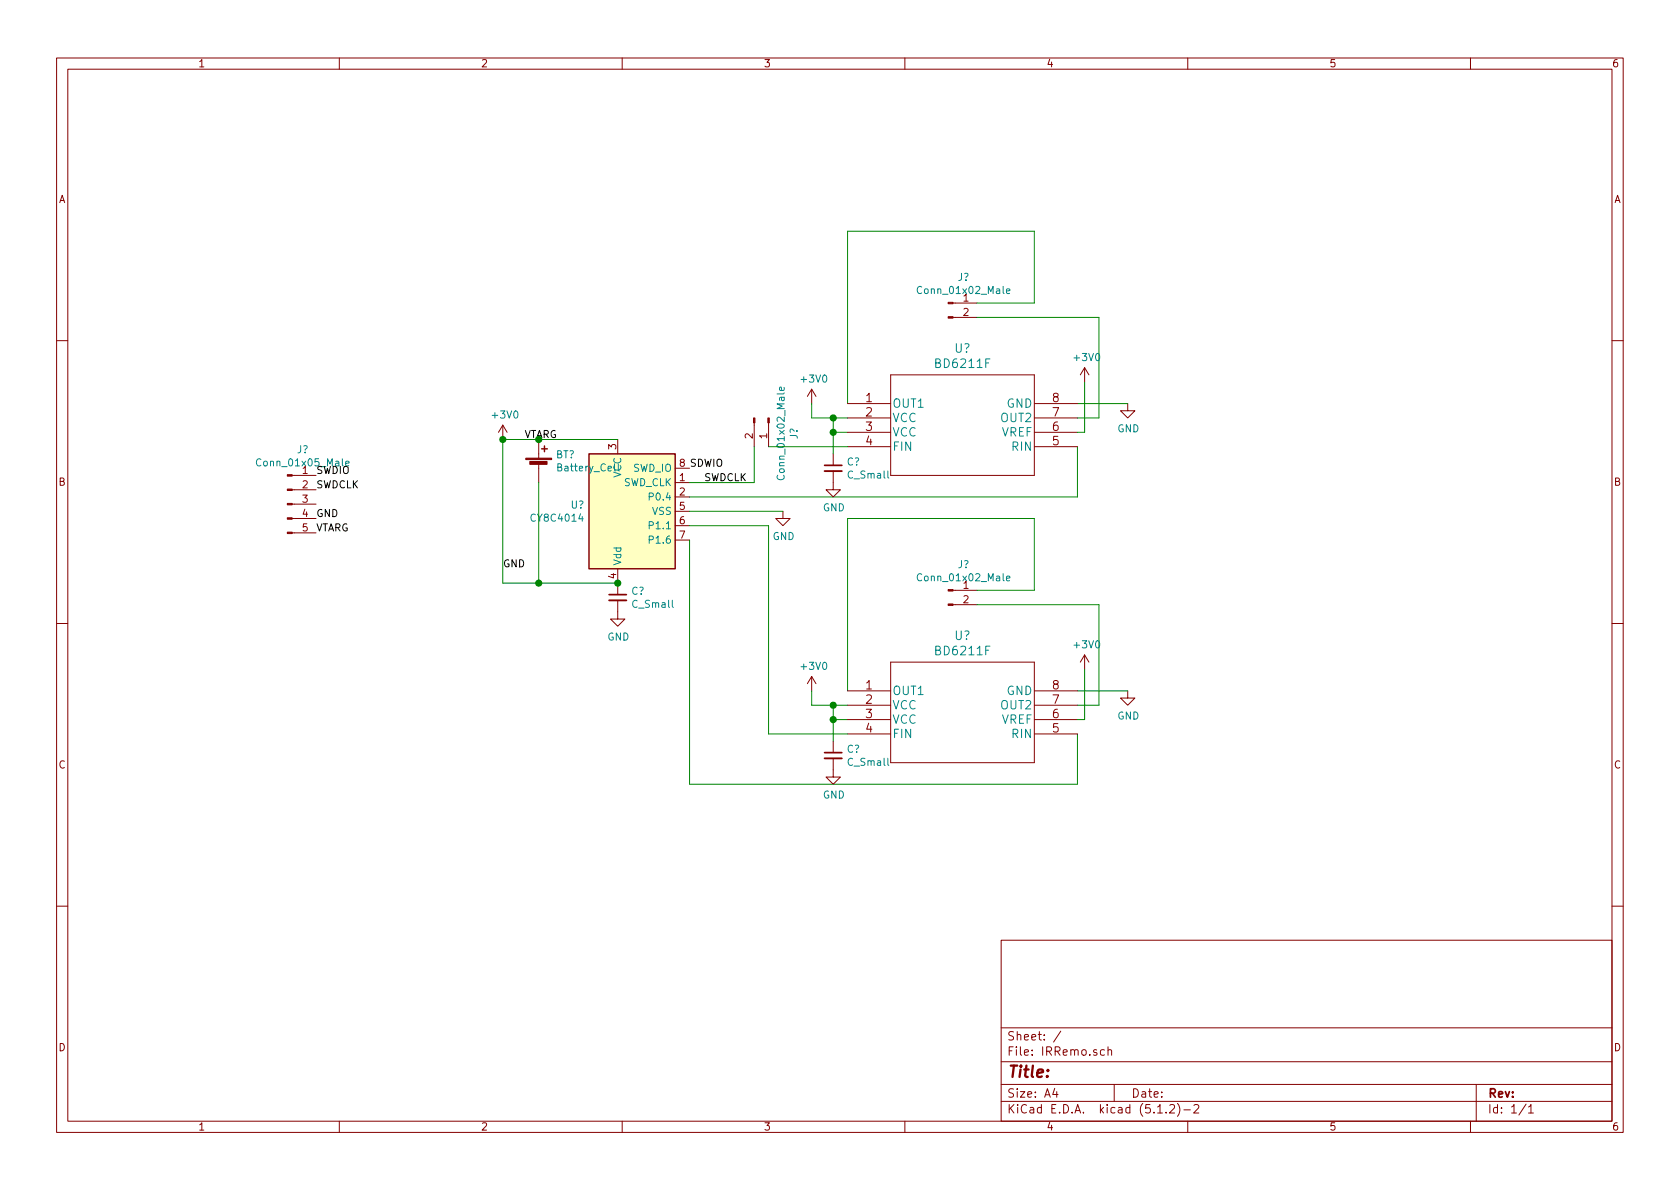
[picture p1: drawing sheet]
<svg xmlns="http://www.w3.org/2000/svg" width="297mm" height="210mm" viewBox="0 0 297 210" stroke-linecap="round" stroke-linejoin="round" font-family="sans-serif">
<g fill="none" stroke="#840000" stroke-width=".18">
<path d="M10 10.3h277v189.9h-277zM12 12.2h273v186.1h-273zM60 10.3v1.9M110 10.3v1.9M160 10.3v1.9M210 10.3v1.9M260 10.3v1.9M168.5 56.1h4.2M168.5 53.6h4.2M10 60.2h2M88.9 75.2l-.8 1.2M88.9 75.2v2.5"/>
<path d="M88.9 75.2l.8 1.2M95.2 77.7v3.3M109.2 77.7v2.6M133.3 74.8v4.2M135.9 74.8v4.2M143.5 68.8l-.8 1.3M143.5 68.8v2.6M143.5 68.8l.8 1.3M149.9 71.4h7.6M149.9 73.9h7.6M149.9 76.4h7.6M149.9 79h7.6"/>
<path d="M157.5 66.3h25.4v17.8h-25.4zM182.9 71.4h7.6M182.9 73.9h7.6M182.9 76.4h7.6M182.9 79h7.6M191.8 65l-.8 1.3M191.8 65v2.6M191.8 65l.7 1.3M199.4 71.4v1.2h1.3l-1.3 1.3-1.3-1.3h1.3M285 60.2h2M51.7 84.1h4.2M51.7 94.2h4.2"/>
<path d="M51.7 91.7h4.2M51.7 89.1h4.2M51.7 86.6h4.2M95.2 82v3.3M119.4 85.3h2.5M119.4 87.9h2.5M119.4 90.4h2.5M119.4 93h2.5M119.4 95.5h2.5M119.4 82.8h2.5M138.4 90.4v1.3h1.3l-1.3 1.3-1.2-1.3h1.2M147.3 83.3v3.3h1.3l-1.3 1.3-1.3-1.3h1.3"/>
<path d="M147.3 80.3v2M10 110.3h2M109.2 106.2v3.3h1.3l-1.3 1.2-1.3-1.2h1.3M109.2 100.6v4.6M143.5 119.6v2.6M143.5 119.6l-.8 1.3M143.5 119.6l.8 1.3M157.5 117.1h25.4v17.8h-25.4zM168.5 106.9h4.2M168.5 104.4h4.2M191.8 115.8v2.6M191.8 115.8l-.8 1.3"/>
<path d="M191.8 115.8l.7 1.3M285 110.3h2M147.3 134.1v3.3h1.3l-1.3 1.3-1.3-1.3h1.3M147.3 131.1v2M149.9 122.2h7.6M149.9 124.7h7.6M149.9 127.2h7.6M149.9 129.8h7.6M182.9 122.2h7.6M182.9 124.7h7.6M182.9 127.2h7.6M182.9 129.8h7.6"/>
<path d="M199.4 122.2v1.2h1.3l-1.3 1.3-1.3-1.3h1.3M10 160.2h2M177 166.3h108v32h-108zM285 160.2h2M60 198.3v1.9M110 198.3v1.9M160 198.3v1.9M177 194.8h108M177 191.8h108M177 187.8h108M177 181.8h108M186.5 192.5l-.4 1h1"/>
<path d="M186.8 193v1M187.6 182.3l-1.3 2M195.3 185.7l-.5-.1-.2 .3v.6l.2 .1 .5-.1M195.9 185.7l.2-.1 .4 .1v.9M195.9 185.1v1.5M197 191.8v3M204.7 196.8h.8M206.2 196.7v.1M206.8 195.5l.2-.2h.4l.2 .2 .1 .3-.1 .2-.8 .8h.9M208.2 195.1a1.71 1.71 0 0 1 0 2.3M209.3 196.3h1.2M210 198.3v1.9"/>
<path d="M211.1 195.5l.2-.2h.4l.3 .5-1 1h1M260 198.3v1.9M261 191.8v6.5M269.8 195.2l-1.2 2M270.3 195.8l.4-.5v1.5M270.3 196.8h.8"/>
</g>
<path d="M104.1 80.3h15.3v20.3h-15.3z" fill="#ffffc2" stroke="#ffffc2" stroke-width=".18"/>
<path d="M95.8 79.4h1M96.3 78.9v1M104.1 80.3h15.3v20.3h-15.3z" fill="none" stroke="#840000" stroke-width=".25"/>
<g fill="#840000" stroke="#840000" stroke-width=".18">
<path d="M167.6 56h.9v.3h-.9z"/>
<path d="M167.6 53.5h.9v.2h-.9z"/>
<path d="M133.2 73.9h.3v.9h-.3z"/>
<path d="M135.8 73.9h.2v.9h-.2z"/>
<path d="M167.6 106.8h.9v.3h-.9z"/>
<path d="M167.6 104.3h.9v.2h-.9z"/>
<path d="M50.8 94.1h.9v.3h-.9z"/>
<path d="M50.8 91.6h.9v.2h-.9z"/>
<path d="M50.8 89h.9v.3h-.9z"/>
<path d="M50.8 86.5h.9v.2h-.9z"/>
<path d="M50.8 83.9h.9v.3h-.9z"/>
<path d="M93 81h4.5v.3h-4.5z"/>
<path d="M93.7 81.6h3v.5h-3z"/>
</g>
<path d="M178 51.5l.6-.1-.1-.3h-.4l-.1 .2v.6h.5M138.6 68.5l.1 .4-.2 .2-.6-.1v-.5l.2-.1 .1 .7M61.1 82l.6-.1v-.3h-.4l-.2 .1 .1 .6h.5M178 102.3l.6-.1-.1-.3h-.4l-.1 .2v.6h.5" fill="none" stroke="#008484" stroke-width=".18"/>
<g fill="none" stroke="#008400" stroke-width=".18">
<path d="M172.7 56.1h21.6v17.8h-3.8M172.7 53.6h10.2v-12.7h-33v30.5M109.2 77.7h-20.3v25.4h20.3M133.3 79v6.3h-11.4M135.9 79h14M143.5 71.4v2.5h6.4M147.3 73.9v6.4M147.3 76.4h2.6M190.5 79v8.9h-68.6M190.5 71.4h8.9M191.8 67.6v8.8h-1.3M95.2 85.3v17.8"/>
<path d="M121.9 90.4h16.5M121.9 95.5v43.2h68.6v-8.9M121.9 93h14v36.8h14M172.7 106.9h21.6v17.8h-3.8M172.7 104.4h10.2v-12.7h-33v30.5M191.8 118.4v8.8h-1.3M143.5 122.2v2.5h6.4M147.3 124.7v6.4M147.3 127.2h2.6M190.5 122.2h8.9"/>
</g>
<path d="M145.8 83.3h3M107.7 106.2h3M145.8 134.1h3" fill="none" stroke="#840000" stroke-width=".33"/>
<path d="M145.8 82.3h3M107.7 105.2h3M145.8 133.1h3" fill="none" stroke="#840000" stroke-width=".3"/>
<g fill="#008400" stroke="#008400" stroke-width=".25">
<circle cx="147.3" cy="76.4" r=".51"/>
<circle cx="147.3" cy="73.9" r=".51"/>
<circle cx="109.2" cy="103.1" r=".51"/>
<circle cx="88.9" cy="77.7" r=".51"/>
<circle cx="147.3" cy="127.2" r=".51"/>
<circle cx="147.3" cy="124.7" r=".51"/>
<circle cx="95.3" cy="77.7" r=".51"/>
<circle cx="95.3" cy="103.1" r=".51"/>
</g>
<text font-size="2.8" fill="#840000" x="178" y="190.5">Title:</text>
<g font-size="2.1" fill="#008484">
<text x="165.6" y="65.1">BD6211F</text>
<text x="168.8" y="62.4">U?</text>
<text x="157.7" y="72.1">OUT1</text>
<text x="157.7" y="74.6">VCC</text>
<text x="157.7" y="77.2">VCC</text>
<text x="177.1" y="77.2">VREF</text>
<text x="177.1" y="74.6">OUT2</text>
<text x="178" y="72.1">GND</text>
<text x="157.7" y="79.7">FIN</text>
<text x="179" y="79.7">RIN</text>
<text x="168.8" y="113.2">U?</text>
<text x="165.6" y="115.9">BD6211F</text>
<text x="157.7" y="122.9">OUT1</text>
<text x="157.7" y="125.4">VCC</text>
<text x="177.1" y="125.4">OUT2</text>
<text x="178" y="122.9">GND</text>
<text x="157.7" y="128">VCC</text>
<text x="157.7" y="130.5">FIN</text>
<text x="177.1" y="128">VREF</text>
<text x="179" y="130.5">RIN</text>
</g>
<g font-size="2.1" fill="#840000">
<text x="153.1" y="71.1">1</text>
<text x="186.1" y="71.1">8</text>
<text x="153.1" y="73.7">2</text>
<text x="153.1" y="76.2">3</text>
<text x="186.1" y="76.2">6</text>
<text x="186.1" y="73.7">7</text>
<text x="153.1" y="78.7">4</text>
<text x="186.1" y="78.7">5</text>
<text x="153.1" y="121.9">1</text>
<text x="153.1" y="124.5">2</text>
<text x="186.1" y="124.5">7</text>
<text x="186.1" y="121.9">8</text>
<text x="153.1" y="127">3</text>
<text x="153.1" y="129.5">4</text>
<text x="186.1" y="129.5">5</text>
<text x="186.1" y="127">6</text>
<text x="178" y="184">Sheet: /</text>
<text x="178" y="186.7">File: IRRemo.sch</text>
<text x="178" y="196.9">KiCad E.D.A. kicad (5.1.2)-2</text>
<text x="178" y="194.1">Size: A4</text>
<text x="200" y="194.1">Date:</text>
<text x="263" y="194.1">Rev:</text>
<text x="263" y="196.9">Id: 1/1</text>
</g>
<g font-size="1.8" fill="#840000">
<text x="35" y="11.9">1</text>
<text x="85" y="11.9">2</text>
<text x="135" y="11.9">3</text>
<text x="185" y="11.9">4</text>
<text x="235" y="11.9">5</text>
<text x="285" y="11.9">6</text>
<text x="10.4" y="35.9">A</text>
<text x="285.4" y="35.9">A</text>
<text x="170.3" y="53.3">1</text>
<text x="170.3" y="55.9">2</text>
<text x="133.1" y="77.6" transform="rotate(-90 133.1 77.6)">2</text>
<text x="135.6" y="77.6" transform="rotate(-90 135.6 77.6)">1</text>
<text x="53.5" y="83.8">1</text>
<text x="109" y="79.5" transform="rotate(-90 109 79.5)">3</text>
<text x="10.4" y="85.9">B</text>
<text x="53.5" y="86.4">2</text>
<text x="53.5" y="88.9">3</text>
<text x="120.2" y="85.1">1</text>
<text x="120.2" y="87.6">2</text>
<text x="285.4" y="85.9">B</text>
<text x="53.5" y="91.4">4</text>
<text x="53.5" y="94">5</text>
<text x="120.2" y="90.2">5</text>
<text x="120.2" y="92.7">6</text>
<text x="120.2" y="95.2">7</text>
<text x="109" y="102.3" transform="rotate(-90 109 102.3)">4</text>
<text x="170.3" y="104.1">1</text>
<text x="170.3" y="106.7">2</text>
<text x="10.4" y="135.9">C</text>
<text x="285.4" y="135.9">C</text>
<text x="10.4" y="185.9">D</text>
<text x="285.4" y="185.9">D</text>
<text x="35" y="199.9">1</text>
<text x="85" y="199.9">2</text>
<text x="135" y="199.9">3</text>
<text x="185" y="199.9">4</text>
<text x="235" y="199.9">5</text>
<text x="285" y="199.9">6</text>
</g>
<g font-size="1.8" fill="#008484">
<text x="162.7" y="52">Conn_01x02_Male</text>
<text x="169.4" y="49.7">J?</text>
<text x="190.1" y="63.8">+3V0</text>
<text x="141.8" y="67.7">+3V0</text>
<text x="87.2" y="74">+3V0</text>
<text x="141" y="77.7" transform="rotate(-90 141 77.7)">J?</text>
<text x="197.6" y="76.4">GND</text>
<text x="45.9" y="82.5">Conn_01x05_Male</text>
<text x="52.5" y="80.2">J?</text>
<text x="98.3" y="81">BT?</text>
<text x="98.9" y="83.4">Battery_Cell</text>
<text x="111.9" y="83.4">SWD_IO</text>
<text x="149.7" y="82.3">C?</text>
<text x="100.9" y="89.9">U?</text>
<text x="109.9" y="84.5" transform="rotate(-90 109.9 84.5)">VCC</text>
<text x="110.1" y="86">SWD_CLK</text>
<text x="115.2" y="88.5">P0.4</text>
<text x="138.7" y="84.3" transform="rotate(-90 138.7 84.3)">Conn_01x02_Male</text>
<text x="150.1" y="84.6">C_Small</text>
<text x="94.2" y="92.2">CY8C4014</text>
<text x="115.2" y="93.6">P1.1</text>
<text x="115.3" y="91.1">VSS</text>
<text x="136.6" y="95.5">GND</text>
<text x="145.5" y="90.4">GND</text>
<text x="109.9" y="100.1" transform="rotate(-90 109.9 100.1)">Vdd</text>
<text x="115.2" y="96.1">P1.6</text>
<text x="169.4" y="100.5">J?</text>
<text x="111.6" y="105.2">C?</text>
<text x="112" y="107.5">C_Small</text>
<text x="162.7" y="102.8">Conn_01x02_Male</text>
<text x="107.4" y="113.3">GND</text>
<text x="141.8" y="118.5">+3V0</text>
<text x="190.1" y="114.6">+3V0</text>
<text x="197.6" y="127.2">GND</text>
<text x="149.7" y="133.1">C?</text>
<text x="150.1" y="135.4">C_Small</text>
<text x="145.5" y="141.2">GND</text>
</g>
<g font-size="1.8">
<text x="92.7" y="77.5">VTARG</text>
<text x="55.9" y="83.8">SWDIO</text>
<text x="120.2" y="82.5">8 SDWIO</text>
<text x="55.9" y="86.4">SWDCLK</text>
<text x="124.5" y="85.1">SWDCLK</text>
<text x="55.9" y="91.4">GND</text>
<text x="55.9" y="94">VTARG</text>
<text x="88.9" y="100.3">GND</text>
</g>
</svg>
